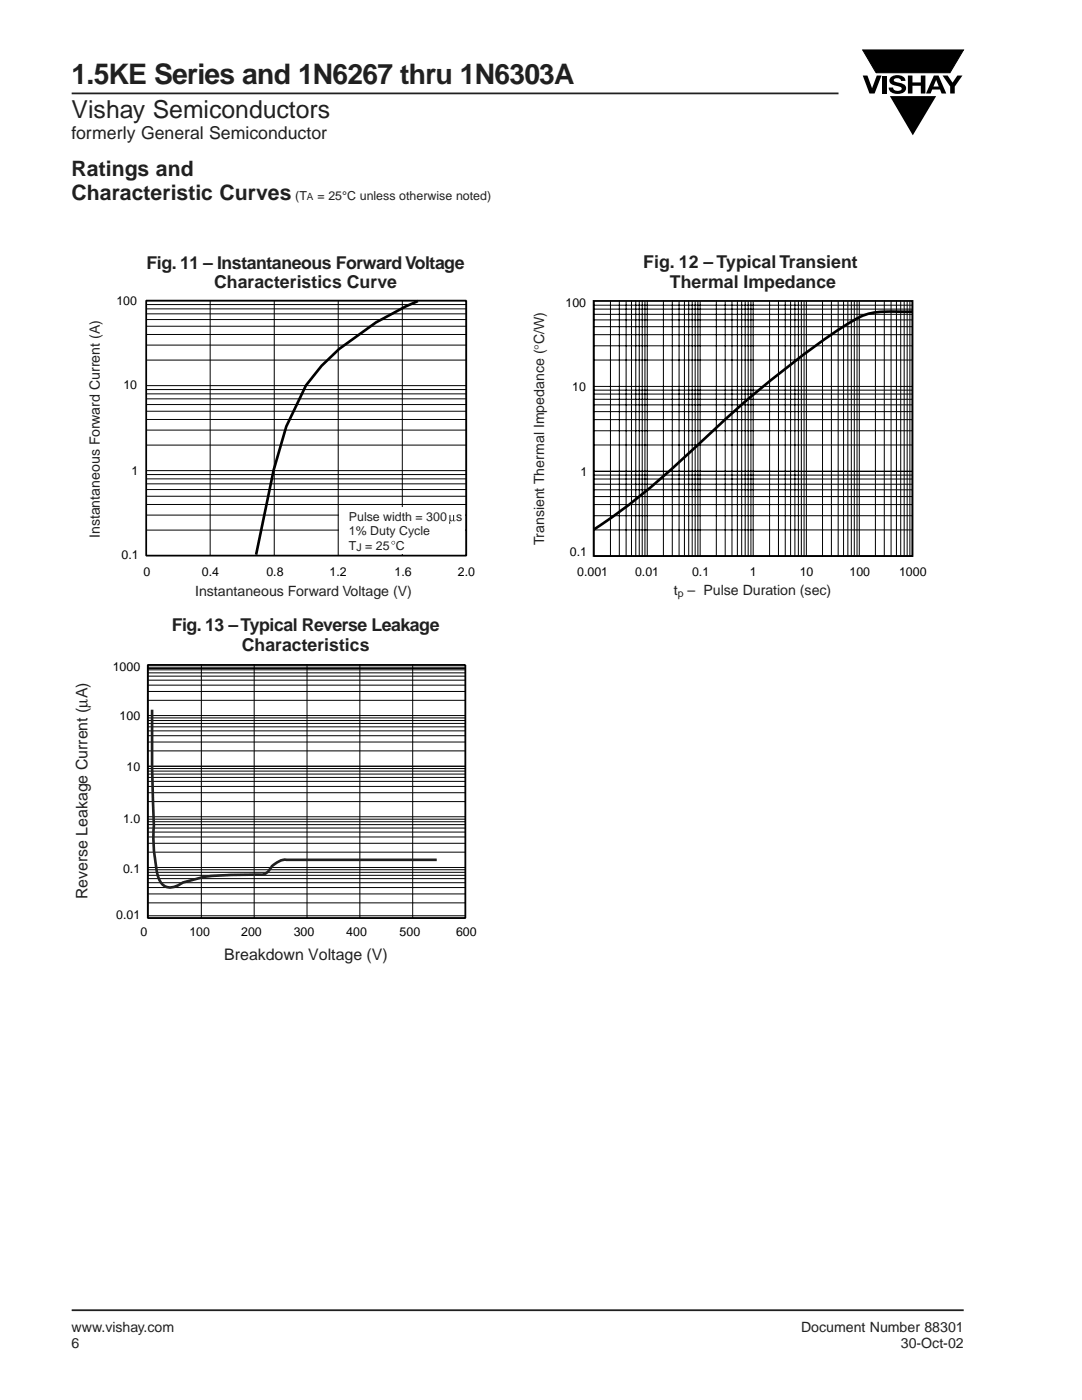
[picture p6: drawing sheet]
<svg xmlns="http://www.w3.org/2000/svg" width="216mm" height="279mm" viewBox="0 0 216 279" stroke-linecap="round" stroke-linejoin="round" font-family="sans-serif">
<g fill="none" stroke="#000" stroke-width=".2">
<path d="M41.9 60v50.9M54.7 60v50.9M67.5 60v50.9M80.3 60v50.9M29.2 79.6h63.8M29.2 78.6h63.8M29.2 77.7h63.8M29.2 68.9h63.8M29.2 66.8h63.8M29.2 63.8h63.8M29.2 62.6h63.8M29.2 61.6h63.8"/>
<path d="M29.2 60.8h63.8M29.2 77h63.8M29.2 71.9h63.8M29.2 65.1h63.8M29.2 97.7h63.8M29.2 96.6h63.8M29.2 95.6h63.8M29.2 94.7h63.8M29.2 85.8h63.8M29.2 83.7h63.8M29.2 80.7h63.8M29.2 99h63.8"/>
<path d="M29.2 93.9h63.8M29.2 88.8h63.8M29.2 82.1h63.8M29.2 102.8h63.8M29.2 100.7h63.8M29.2 105.8h63.8"/>
</g>
<path d="M29.2 60h63.8v50.9" fill="none" stroke="#000" stroke-width=".24"/>
<path d="M29.2 60h63.8v50.9h-63.8z" fill="none" stroke="#000" stroke-width=".35"/>
<path d="M67.7 101.3h25v9.3h-25z" fill="#fff"/>
<g fill="none" stroke="#000" stroke-width=".2">
<path d="M118.5 60v50.9M121.8 60v50.9M123.6 60v50.9M124.9 60v50.9M126 60v50.9M126.9 60v50.9M127.6 60v50.9M128.1 60v50.9M128.7 60v50.9M129.1 60v50.9M132.4 60v50.9M134.1 60v50.9"/>
<path d="M135.5 60v50.9M136.6 60v50.9M137.4 60v50.9M138.1 60v50.9M138.7 60v50.9M139.3 60v50.9M139.7 60v50.9M142.9 60v50.9M144.7 60v50.9M146.1 60v50.9M147.1 60v50.9M148 60v50.9"/>
<path d="M148.7 60v50.9M149.3 60v50.9M149.8 60v50.9M150.3 60v50.9M153.6 60v50.9M155.3 60v50.9M156.7 60v50.9M157.8 60v50.9M158.6 60v50.9M159.3 60v50.9M159.9 60v50.9M160.4 60v50.9"/>
<path d="M160.9 60v50.9M164.1 60v50.9M165.9 60v50.9M167.2 60v50.9M168.3 60v50.9M169.2 60v50.9M169.9 60v50.9M170.5 60v50.9M171 60v50.9M171.5 60v50.9M174.7 60v50.9M176.4 60v50.9"/>
<path d="M177.8 60v50.9M178.9 60v50.9M179.7 60v50.9M180.4 60v50.9M181 60v50.9M181.6 60v50.9M182 60v50.9M118.5 66.8h63.6M118.5 77.1h63.6M118.5 71.9h63.6M118.5 69h63.6M118.5 65.2h63.6"/>
<path d="M118.5 63.8h63.6M118.5 62.7h63.6M118.5 61.7h63.6M118.5 60.9h63.6M118.5 79.7h63.6M118.5 78.6h63.6M118.5 77.9h63.6M118.5 83.7h63.6M118.5 94.1h63.6M118.5 88.8h63.6M118.5 86h63.6M118.5 82.1h63.6"/>
<path d="M118.5 80.8h63.6M118.5 99.1h63.6M118.5 97.8h63.6M118.5 96.6h63.6M118.5 95.6h63.6M118.5 94.8h63.6M118.5 100.7h63.6M118.5 111h63.6M118.5 105.8h63.6M118.5 102.9h63.6M29.5 132.7h63.4v50.5h-63.4M29.5 139.8h63.4"/>
<path d="M29.5 138h63.4M29.5 136.7h63.4M29.5 135.7h63.4M29.5 134.9h63.4M29.5 134.3h63.4M29.5 133.7h63.4M29.5 133.2h63.4M40.2 132.7v50.5M50.7 132.7v50.5M61.3 132.7v50.5M71.8 132.7v50.5M82.3 132.7v50.5"/>
<path d="M29.5 160h63.4M29.5 158.2h63.4M29.5 156.9h63.4M29.5 155.9h63.4M29.5 155.1h63.4M29.5 154.5h63.4M29.5 153.9h63.4M29.5 153.4h63.4M29.5 152.9h63.4M29.5 148.1h63.4M29.5 146.8h63.4M29.5 145.9h63.4"/>
<path d="M29.5 145.1h63.4M29.5 144.4h63.4M29.5 143.8h63.4M29.5 143.3h63.4M29.5 142.8h63.4M29.5 149.9h63.4M29.5 178.4h63.4M29.5 177.1h63.4M29.5 176.2h63.4M29.5 175.3h63.4M29.5 174.7h63.4M29.5 174.1h63.4"/>
<path d="M29.5 173.6h63.4M29.5 170.1h63.4M29.5 168.3h63.4M29.5 167h63.4M29.5 166.1h63.4M29.5 165.3h63.4M29.5 164.6h63.4M29.5 164h63.4M29.5 163.5h63.4M29.5 173.1h63.4M29.5 163h63.4M29.5 180.2h63.4"/>
</g>
<path d="M118.4 60.1h63.7v50.9h-63.7zM29.5 132.7h63.4v50.5h-63.4z" fill="none" stroke="#000" stroke-width=".35"/>
<path d="M29.5 132.7v50.5" fill="none" stroke="#000" stroke-width=".22"/>
<g fill="#231f20">
<path d="M89.7 102.8h.2l.1 1.1 .4-.2v-.9h.2v1l.1 .1 .2-.1-.3 .3-.2-.3-.3 .2-.3-.1-.1 .7-.1-.3z"/>
<path d="M78.2 108.3a.27 .27 0 0 1 .5 0 .27 .27 0 0 1-.5 0zM78.1 108.3a.37 .37 0 0 0 .7 0 .37 .37 0 0 0-.7 0z"/>
</g>
<path d="M83.4 60.1l-2.5 1.1-5.9 3.2-7.3 5.2-3.5 3.4-3.1 3.9-4 8.2-2.5 8.8-3.5 16.8M182 62.2a40.9 40.9 0 0 0-8.6 .4 33.1 33.1 0 0 0-8.9 5.1 229.7 229.7 0 0 0-27.2 22.9 137.8 137.8 0 0 1-18.8 15" fill="none" stroke="#000" stroke-width=".53"/>
<path d="M29.5 133.4h63.2M29.5 182.8h63.2" fill="none" stroke="#000" stroke-width=".2"/>
<path d="M30.3 141.9l.1 12 .3 10.1a39.2 39.2 0 0 0 .7 10.5 2.71 2.71 0 0 0 3 2.6l1.2-.4 .8-.6a27.7 27.7 0 0 1 9.5-1.5h5.6a2.54 2.54 0 0 0 2.7-1.7 4 4 0 0 1 2.9-1.3h29.8" fill="none" stroke="#231f20" stroke-width=".53"/>
<path d="M14.3 18.6h153M14.3 261.5h178" fill="none" stroke="#231f20" stroke-width=".35"/>
<g fill="#000">
<path d="M177.6 19.2h9.2l-4.7 7.8z"/>
<path d="M172.1 15.1h1l.9 2.5 1-2.5h.9l-1.4 3.6h-1z" fill-rule="evenodd"/>
<path d="M176.1 15.1h.9v3.6h-.9z" fill-rule="evenodd"/>
<path d="M177.8 15.4a2.09 2.09 0 0 1 2.8 .3l.1 .4h-.9a.78 .78 0 0 0-.7-.5 .78 .78 0 0 0-.8 .4l.3 .3 1 .3a1.07 1.07 0 0 1 1.2 1 1.07 1.07 0 0 1-1.1 1.1 1.72 1.72 0 0 1-2.4-1.2h.9a.96 .96 0 0 0 .8 .6 .96 .96 0 0 0 .9-.4 1.3 1.3 0 0 0-1.2-.6 1.03 1.03 0 0 1-1.1-.5 1.03 1.03 0 0 1 .2-1.2z" fill-rule="evenodd"/>
<path d="M181.2 15.1h.9v1.4h1.6v-1.4h1v3.6h-1v-1.6h-1.6v1.6h-.9z" fill-rule="evenodd"/>
<path d="M186.3 15.1l-1.5 3.6h.9l.3-.8h1.6l.3 .8h.9l-1.5-3.6zM186.8 16l.5 1.3h-1z" fill-rule="evenodd"/>
<path d="M188.1 15.1h1l1 1.4 .9-1.4h1l-1.5 2.2v1.4h-.9v-1.4z" fill-rule="evenodd"/>
</g>
<path d="M172.1 10h20.1l-2.6 4.5h-14.8z" fill-rule="evenodd" fill="#000" stroke="#000" stroke-width=".2"/>
<text font-size="5.6" fill="#231f20" x="14.3" y="16.7">1.5KE Series and 1N6267 thru 1N6303A</text>
<text font-size="4.9" fill="#231f20" x="14.3" y="23.6">Vishay Semiconductors</text>
<g font-size="4.2" fill="#231f20">
<text x="14.3" y="35.1">Ratings and</text>
<text x="14.3" y="39.8">Characteristic Curves</text>
</g>
<g font-size="3.5" fill="#231f20">
<text x="14.3" y="27.8">formerly General Semiconductor</text>
<text x="29.2" y="53.6">Fig. 11 – Instantaneous Forward Voltage</text>
<text x="128.4" y="53.5">Fig. 12 – Typical Transient</text>
<text x="42.7" y="57.5">Characteristics Curve</text>
<text x="133.7" y="57.4">Thermal Impedance</text>
<text x="34.3" y="126">Fig. 13 –Typical Reverse Leakage</text>
<text x="48.2" y="129.9">Characteristics</text>
</g>
<g font-size="3.2" fill="#231f20">
<text x="17.4" y="179.5" transform="rotate(-90 17.4 179.5)">Reverse Leakage Current (µA)</text>
<text x="44.7" y="191.6">Breakdown Voltage (V)</text>
</g>
<g font-size="2.8" fill="#231f20">
<text x="19.9" y="107.4" transform="rotate(-90 19.9 107.4)">Instantaneous Forward Current (A)</text>
<text x="108.6" y="108.7" transform="rotate(-90 108.6 108.7)">Transient Thermal Impedance (°C/W)</text>
<text x="38.9" y="118.9">Instantaneous Forward Voltage (V)</text>
<text x="134.5" y="118.8">t – Pulse Duration (sec)</text>
<text x="14.3" y="265.9">www.vishay.com</text>
<text x="14.3" y="269">6</text>
<text x="159.8" y="265.9">Document Number 88301</text>
<text x="179.8" y="269">30-Oct-02</text>
</g>
<g font-size="2.5" fill="#231f20">
<text x="58.9" y="39.8">(T</text>
<text x="63.3" y="39.8">= 25°C unless otherwise noted)</text>
<text x="69.6" y="106.9">1% Duty Cycle</text>
<text x="69.6" y="104">Pulse width = 300</text>
<text x="91" y="104">s</text>
<text x="69.6" y="109.7">T</text>
<text x="72.9" y="109.7">= 25 C</text>
</g>
<g font-size="2.5">
<text x="23.2" y="60.9">100</text>
<text x="112.8" y="61.3">100</text>
<text x="24.6" y="77.6">10</text>
<text x="114.2" y="78">10</text>
<text x="26.3" y="94.7">1</text>
<text x="115.8" y="94.9">1</text>
<text x="24.2" y="111.6">0.1</text>
<text x="113.7" y="110.9">0.1</text>
<text x="28.6" y="115">0</text>
<text x="40.3" y="115">0.4</text>
<text x="53.2" y="115">0.8</text>
<text x="65.8" y="115">1.2</text>
<text x="78.7" y="115">1.6</text>
<text x="91.4" y="115">2.0</text>
<text x="115.2" y="114.9">0.001</text>
<text x="126.7" y="114.9">0.01</text>
<text x="138.1" y="114.9">0.1</text>
<text x="149.6" y="114.9">1</text>
<text x="159.6" y="114.9">10</text>
<text x="169.5" y="114.9">100</text>
<text x="179.4" y="114.9">1000</text>
<text x="22.5" y="133.9">1000</text>
<text x="23.9" y="143.8">100</text>
<text x="25.2" y="153.9">10</text>
<text x="24.5" y="164.2">1.0</text>
<text x="24.5" y="174.2">0.1</text>
<text x="23.2" y="183.4">0.01</text>
<text x="28" y="186.9">0</text>
<text x="37.8" y="186.9">100</text>
<text x="48.1" y="186.9">200</text>
<text x="58.6" y="186.9">300</text>
<text x="69.1" y="186.9">400</text>
<text x="79.7" y="186.9">500</text>
<text x="91" y="186.9">600</text>
</g>
<g font-size="2.1" fill="#231f20">
<text x="71.1" y="110">J</text>
<text x="135.3" y="119.2">p</text>
</g>
<text font-size="2" fill="#231f20" x="61.3" y="40">A</text>
</svg>
